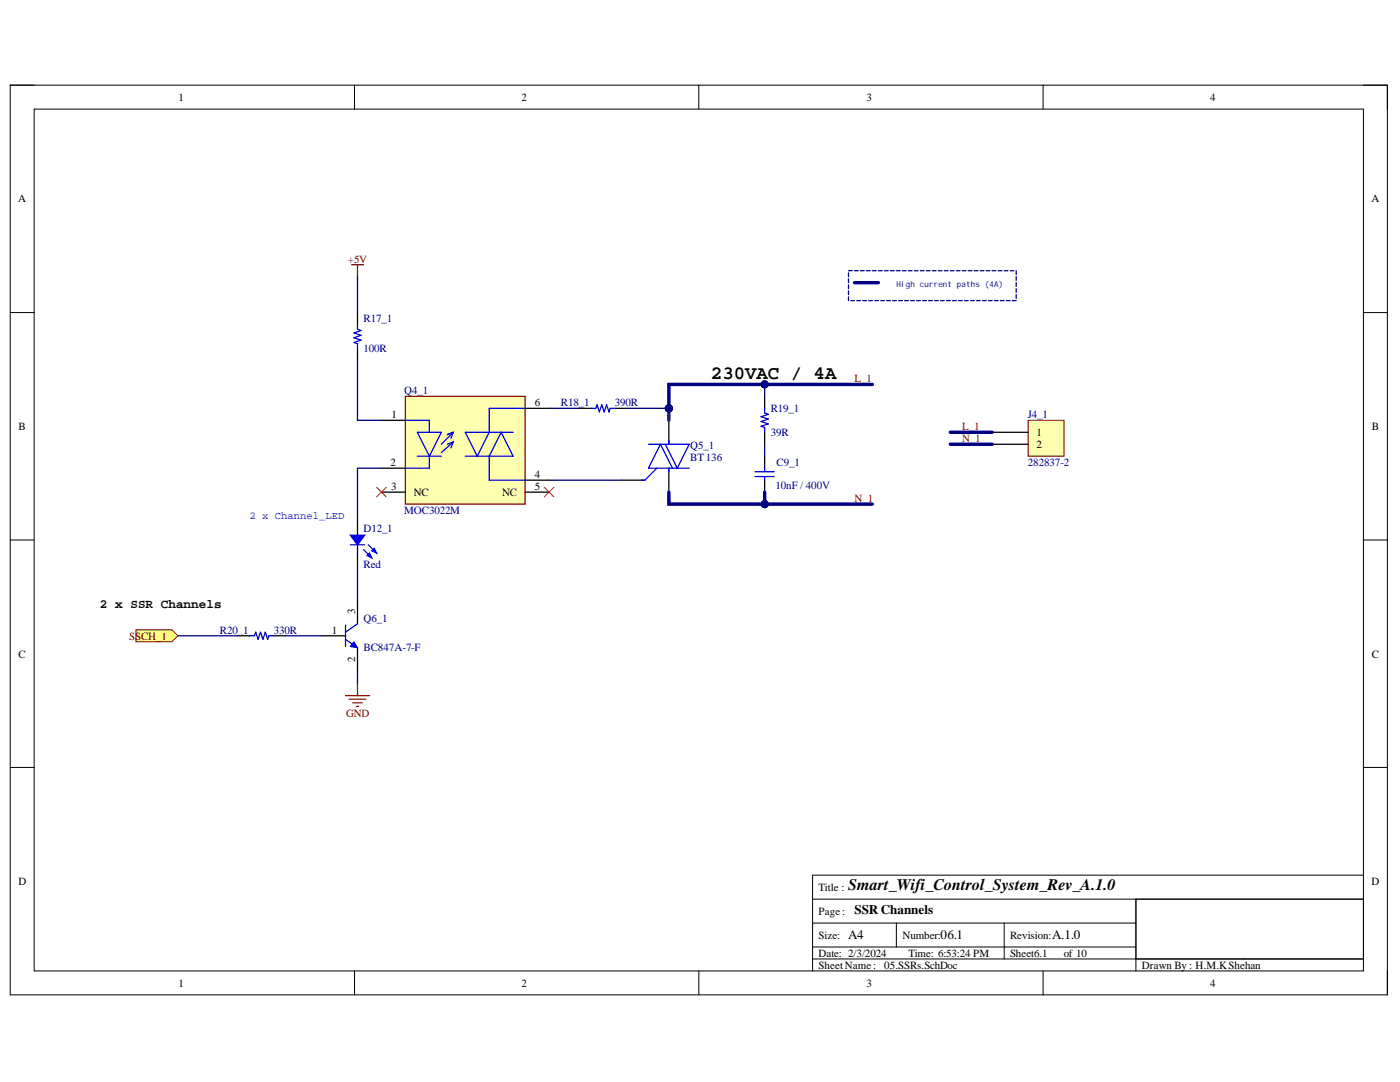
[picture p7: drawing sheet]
<svg xmlns="http://www.w3.org/2000/svg" width="279mm" height="216mm" viewBox="0 0 279 216" stroke-linecap="round" stroke-linejoin="round" font-family="sans-serif">
<path d="M2 17h274.9v181.5h-274.9z" fill="none" stroke="#000" stroke-width=".2"/>
<path d="M6.8 21.8h265.3v171.9h-265.3z" fill-rule="evenodd" fill="#fff"/>
<g fill="none" stroke="#000" stroke-width=".2">
<path d="M2 17h4.8M70.7 17v4.8M139.5 17v4.8M208.2 17v4.8M272.1 17h4.8v4.8M6.8 21.8h265.3v171.9h-265.3zM2 62.4h4.8M272.1 62.4h4.8M2 107.8h4.8M272.1 107.8h4.8M2 153.1h4.8M272.1 153.1h4.8"/>
<path d="M162.2 179.4h109.9M226.7 179.4h45.4v12h-45.4zM226.7 179.4v14.3M272.1 174.6h-109.9v19.1M70.8 193.7v4.8M139.5 193.7v4.8M162.2 184.2h64.5M162.2 191.4h109.9M162.2 189h64.5M178.9 184.2v4.8M200.4 184.2v7.2M208.2 193.7v4.8"/>
<path d="M276.9 193.7v4.8"/>
</g>
<path d="M80.9 79.1h23.9v21.5h-23.9z" fill-rule="evenodd" fill="#ffffb0"/>
<path d="M80.9 79.1h23.9v21.5h-23.9zM69 138.8h4.7M69.7 139.5h3.3M71.3 136.4v2.4M70.4 140.2h1.9M71.1 141h.5" fill="none" stroke="#800000" stroke-width=".25"/>
<g fill="none" stroke="#00f" stroke-width=".25">
<path d="M71.3 64.8v.9l.8 .3-1.5 .4 1.5 .5-1.5 .5 1.5 .5-1.5 .4 .7 .3v.9M80.9 83.9h4.8v2.4M83.3 86.3h4.8l-2.4 4.7zM83.3 91h4.8M85.7 91v2.4h-4.8M90.5 86.3l-2.4 2.3M90.5 86.3l-1.2 .4M90.5 86.3l-.5 1.2M90.5 88.2l-2.4 2.1M90.5 88.2l-.5 1.2M90.5 88.2l-1.2 .4M92.9 91h9.5l-2.4-4.7-2.4 4.7v4.8h7.2"/>
<path d="M104.8 81.5h-7.2v4.8l-2.4 4.7-2.3-4.7h9.5M69 127.6l2.3 1.6M69 124.7v4.3M71.3 124.5l-2.3 1.6"/>
</g>
<path d="M71.3 62.4v2.4M71.3 69.5v2.4M76.1 83.9h4.8M76.1 93.4h4.8M76.1 98.2h4.8M104.8 98.2h4.8M104.8 95.8h4.8M104.8 81.5h4.8M71.3 119.7v4.8M64.2 126.9h4.8M71.3 129.2v4.8" fill="none" stroke="#000" stroke-width=".25"/>
<path d="M75.2 97.2l1.9 2M77.1 97.2l-1.9 2M108.6 97.2l1.9 2M110.5 97.2l-1.9 2" fill="none" stroke="#f00" stroke-width=".2"/>
<path d="M70.6 128.1l.7 1.1-1.4-.2z" fill="#00f"/>
<path d="M70.6 128.1l.7 1.1-1.4-.2z" fill="none" stroke="#00f" stroke-width=".2"/>
<path d="M115.6 81.5h2.4M122.7 81.5h2.4M123.9 95.8h4.8M133.5 83.9v4.7M133.5 93.4v4.8M152.6 91v2.4M152.6 95.8v2.4M47.4 126.9h2.4M54.6 126.9h2.4" fill="none" stroke="#000" stroke-width=".25"/>
<path d="M118 81.5h.9l.2-.7 .5 1.4 .5-1.4 .5 1.4 .5-1.4 .4 1.4 .3-.7h.9M129.4 88.6h8.1l-2.3 4.8-2.4-4.8M131.1 93.4l-2.4 2.4h-.7M133.5 87.9v.7M133.5 93.4v.7M134.2 93.4l-2.4-4.8-2.4 4.8h8.1M150.7 95.1h3.8M150.7 94.1h3.8M152.6 93.4v.7M152.6 95.1v.7M49.8 126.9h1l.2-.8 .5 1.5 .5-1.5 .5 1.5 .4-1.5 .5 1.5 .3-.7h.9" fill="none" stroke="#00f" stroke-width=".25"/>
<path d="M70.1 52.8h2.4M71.3 52.8v2.4" fill="none" stroke="#800000" stroke-width=".25"/>
<path d="M205.2 83.9h7.2v7.1h-7.2z" fill-rule="evenodd" fill="#ffffb0"/>
<path d="M205.2 83.9h7.2v7.1h-7.2z" fill="none" stroke="#800000" stroke-width=".2"/>
<path d="M198 86.3h7.2M198 88.6h7.2" fill="none" stroke="#000" stroke-width=".25"/>
<path d="M27.1 125.7h7.2l1.2 1.2-1.2 1.2h-7.2z" fill-rule="evenodd" fill="#ffff80"/>
<path d="M27.1 125.7h7.2l1.2 1.2-1.2 1.2h-7.2z" fill="none" stroke="#800000" stroke-width=".2"/>
<path d="M170.5 56.4h4.8" fill="none" stroke="#000080" stroke-width=".68"/>
<g fill="none" stroke="#000080" stroke-width=".25">
<path d="M169.3 54.5v.7M169.3 55.7v.7M169.3 56.8v.8M169.3 58v.8M169.3 59.2v.8M169.3 54h.8M169.8 60h.7M170.5 54h.8M171 60h.7M171.7 54h.8M172.2 60h.7M172.9 54h.8"/>
<path d="M173.4 60h.7M174.1 54h.8M174.6 60h.7M175.3 54h.8M175.8 60h.7M176.5 54h.8M177 60h.7M177.7 54h.7M178.1 60h.8M178.9 54h.7M179.3 60h.8M180.1 54h.7"/>
<path d="M180.5 60h.8M181.3 54h.7M181.7 60h.8M182.5 54h.7M182.9 60h.8M183.7 54h.7M184.1 60h.8M184.9 54h.7M185.3 60h.8M186.1 54h.7M186.5 60h.8M187.3 54h.7"/>
<path d="M187.7 60h.8M188.5 54h.7M188.9 60h.7M189.6 54h.8M190.1 60h.7M190.8 54h.8M191.3 60h.7M192 54h.8M192.5 60h.7M193.2 54h.8M193.7 60h.7M194.4 54h.8"/>
<path d="M194.9 60h.7M195.6 54h.8M196.1 60h.7M196.8 54h.8M197.3 60h.7M198 54h.8M198.5 60h.7M199.2 54h.8M199.7 60h.7M200.4 54h.7M200.9 60h.7M201.6 54h.7"/>
<path d="M202 60h.8M202.8 54v.8M202.8 55.2v.8M202.8 56.4v.7M202.8 57.6v.7M202.8 58.8v.7"/>
</g>
<path d="M71.3 103v3.8M71.3 108.7v3.8" fill="none" stroke="#000" stroke-width=".25"/>
<path d="M69.9 108.7h2.9" fill="none" stroke="#00f" stroke-width=".25"/>
<path d="M69.9 106.8h2.9l-1.5 1.9z" fill="#00f"/>
<path d="M69.9 106.8h2.9l-1.5 1.9zM73.5 108.7l1.2 1.2" fill="none" stroke="#00f" stroke-width=".25"/>
<path d="M74.7 109.4l.5 1-1-.5z" fill="#00f"/>
<path d="M72.5 109.7l1.5 1.4M74.7 109.4l.5 1-1-.5z" fill="none" stroke="#00f" stroke-width=".25"/>
<path d="M73.7 110.4l.5 .9-.9-.4z" fill="#00f"/>
<path d="M152.6 81.5v.9l.7 .3-1.4 .5 1.4 .4-1.4 .5 1.4 .5-1.4 .5 .7 .2v1M73.7 110.4l.5 .9-.9-.4z" fill="none" stroke="#00f" stroke-width=".25"/>
<path d="M152.6 79.1v2.4M152.6 86.3v2.3" fill="none" stroke="#000" stroke-width=".25"/>
<path d="M71.3 55.2v7.2M71.3 71.9v12h4.8M76.1 93.4h-4.8v9.6M109.6 81.5h6M109.6 95.8h14.3M71.3 112.5v7.2M57 126.9h7.2M71.3 134v2.4" fill="none" stroke="#000080" stroke-width=".25"/>
<path d="M133.5 98.2v2.4h19.1v-2.4" fill="none" stroke="#000080" stroke-width=".68"/>
<circle cx="152.6" cy="100.6" r=".72" fill="#000080"/>
<circle cx="152.6" cy="100.6" r=".72" fill="none" stroke="#000080" stroke-width=".2"/>
<path d="M174.1 76.7h-40.6v4.8" fill="none" stroke="#000080" stroke-width=".68"/>
<circle cx="133.5" cy="81.5" r=".72" fill="#000080"/>
<circle cx="133.5" cy="81.5" r=".72" fill="none" stroke="#000080" stroke-width=".2"/>
<circle cx="152.6" cy="76.7" r=".72" fill="#000080"/>
<circle cx="152.6" cy="76.7" r=".72" fill="none" stroke="#000080" stroke-width=".2"/>
<path d="M152.6 100.6h21.5" fill="none" stroke="#000080" stroke-width=".68"/>
<circle cx="152.6" cy="100.6" r=".72" fill="#000080"/>
<circle cx="152.6" cy="100.6" r=".72" fill="none" stroke="#000080" stroke-width=".2"/>
<path d="M189.6 86.3h8.4M189.6 88.6h8.4" fill="none" stroke="#000080" stroke-width=".68"/>
<path d="M125.1 81.5h8.4M35.5 126.9h11.9" fill="none" stroke="#000080" stroke-width=".25"/>
<circle cx="133.5" cy="81.5" r=".72" fill="#000080"/>
<circle cx="133.5" cy="81.5" r=".72" fill="none" stroke="#000080" stroke-width=".2"/>
<path d="M133.5 81.5v2.4" fill="none" stroke="#073763" stroke-width=".68"/>
<circle cx="133.5" cy="81.5" r=".72" fill="#000080"/>
<circle cx="133.5" cy="81.5" r=".72" fill="none" stroke="#000080" stroke-width=".2"/>
<path d="M152.6 76.7v2.4" fill="none" stroke="#000080" stroke-width=".25"/>
<circle cx="152.6" cy="76.7" r=".72" fill="#000080"/>
<circle cx="152.6" cy="76.7" r=".72" fill="none" stroke="#000080" stroke-width=".2"/>
<path d="M152.6 88.6v2.4" fill="none" stroke="#000080" stroke-width=".25"/>
<text font-size="3.8" x="141.9" y="75.6">230VAC / 4A</text>
<text font-size="3.2" x="169.3" y="177.6">Smart_Wifi_Control_System_Rev_A.1.0</text>
<g font-size="2.6">
<text x="170.5" y="182.5">SSR Channels</text>
<text x="169.3" y="187.4">A4</text>
<text x="187.7" y="187.4">06.1</text>
<text x="210" y="187.3">A.1.0</text>
</g>
<text font-size="2.5" x="20" y="121.4">2 x SSR Channels</text>
<g font-size="2.2">
<text x="35.6" y="20.1">1</text>
<text x="104.1" y="20.1">2</text>
<text x="172.9" y="20.1">3</text>
<text x="241.5" y="20.1">4</text>
<text x="3.6" y="40.4">A</text>
<text x="273.7" y="40.4">A</text>
<text x="78.1" y="83.4">1</text>
<text x="106.7" y="81">6</text>
<text x="3.7" y="85.8">B</text>
<text x="206.8" y="87">1</text>
<text x="206.8" y="89.4">2</text>
<text x="273.8" y="85.8">B</text>
<text x="78" y="93">2</text>
<text x="106.7" y="95.4">4</text>
<text x="78" y="97.8">3</text>
<text x="82.6" y="99">NC</text>
<text x="100.2" y="99">NC</text>
<text x="106.7" y="97.8">5</text>
<text x="70.9" y="122.5" transform="rotate(-90 70.9 122.5)">3</text>
<text x="3.7" y="131.2">C</text>
<text x="66.2" y="126.4">1</text>
<text x="273.8" y="131.2">C</text>
<text x="70.9" y="132.2" transform="rotate(-90 70.9 132.2)">2</text>
<text x="3.7" y="176.6">D</text>
<text x="163.4" y="177.8">Title :</text>
<text x="273.7" y="176.6">D</text>
<text x="163.4" y="182.5">Page:</text>
<text x="163.4" y="187.4">Size:</text>
<text x="163.4" y="190.9">Date: 2/3/2024</text>
<text x="180.1" y="187.4">Number:</text>
<text x="181.3" y="190.9">Time: 6:53:24 PM</text>
<text x="201.6" y="187.4">Revision:</text>
<text x="201.6" y="190.9">Sheet6.1</text>
<text x="212.3" y="190.9">of 10</text>
<text x="35.6" y="196.9">1</text>
<text x="104.1" y="196.9">2</text>
<text x="163.4" y="193.3">SheetName:</text>
<text x="172.9" y="196.9">3</text>
<text x="176.5" y="193.3">05.SSRs.SchDoc</text>
<text x="227.9" y="193.3">Drawn By : H.M.KShehan</text>
<text x="241.5" y="196.9">4</text>
</g>
<g font-size="2.2" fill="#800000">
<text x="69.4" y="52.4">+5V</text>
<text x="170.5" y="76.2">L_1</text>
<text x="192" y="85.8">L_1</text>
<text x="192" y="88.2">N_1</text>
<text x="170.5" y="100.1">N_1</text>
<text x="25.8" y="127.6">SSCH_1</text>
<text x="69.1" y="143.2">GND</text>
</g>
<g font-size="2.2" fill="#000080">
<text x="72.5" y="64.3">R17_1</text>
<text x="72.5" y="70.3">100R</text>
<text x="80.7" y="78.7">Q4_1</text>
<text x="112" y="81">R18_1</text>
<text x="122.7" y="81">390R</text>
<text x="153.8" y="82.2">R19_1</text>
<text x="205.1" y="83.4">J4_1</text>
<text x="137.7" y="89.7">Q5_1</text>
<text x="153.8" y="87">39R</text>
<text x="137.7" y="92">BT136</text>
<text x="155" y="93">C9_1</text>
<text x="205.1" y="93">282837-2</text>
<text x="154.7" y="97.5">10nF / 400V</text>
<text x="72.5" y="106.1">D12_1</text>
<text x="80.7" y="102.5">MOC3022M</text>
<text x="72.5" y="113.3">Red</text>
<text x="72.5" y="124.1">Q6_1</text>
<text x="43.9" y="126.4">R20_1</text>
<text x="54.6" y="126.4">330R</text>
<text x="72.5" y="130">BC847A-7-F</text>
</g>
<text font-size="2.1" fill="#00f" x="49.8" y="103.5">2 x Channel_LED</text>
<text font-size="1.6" fill="#000080" x="178.9" y="57.2">High current paths (4A)</text>
</svg>
